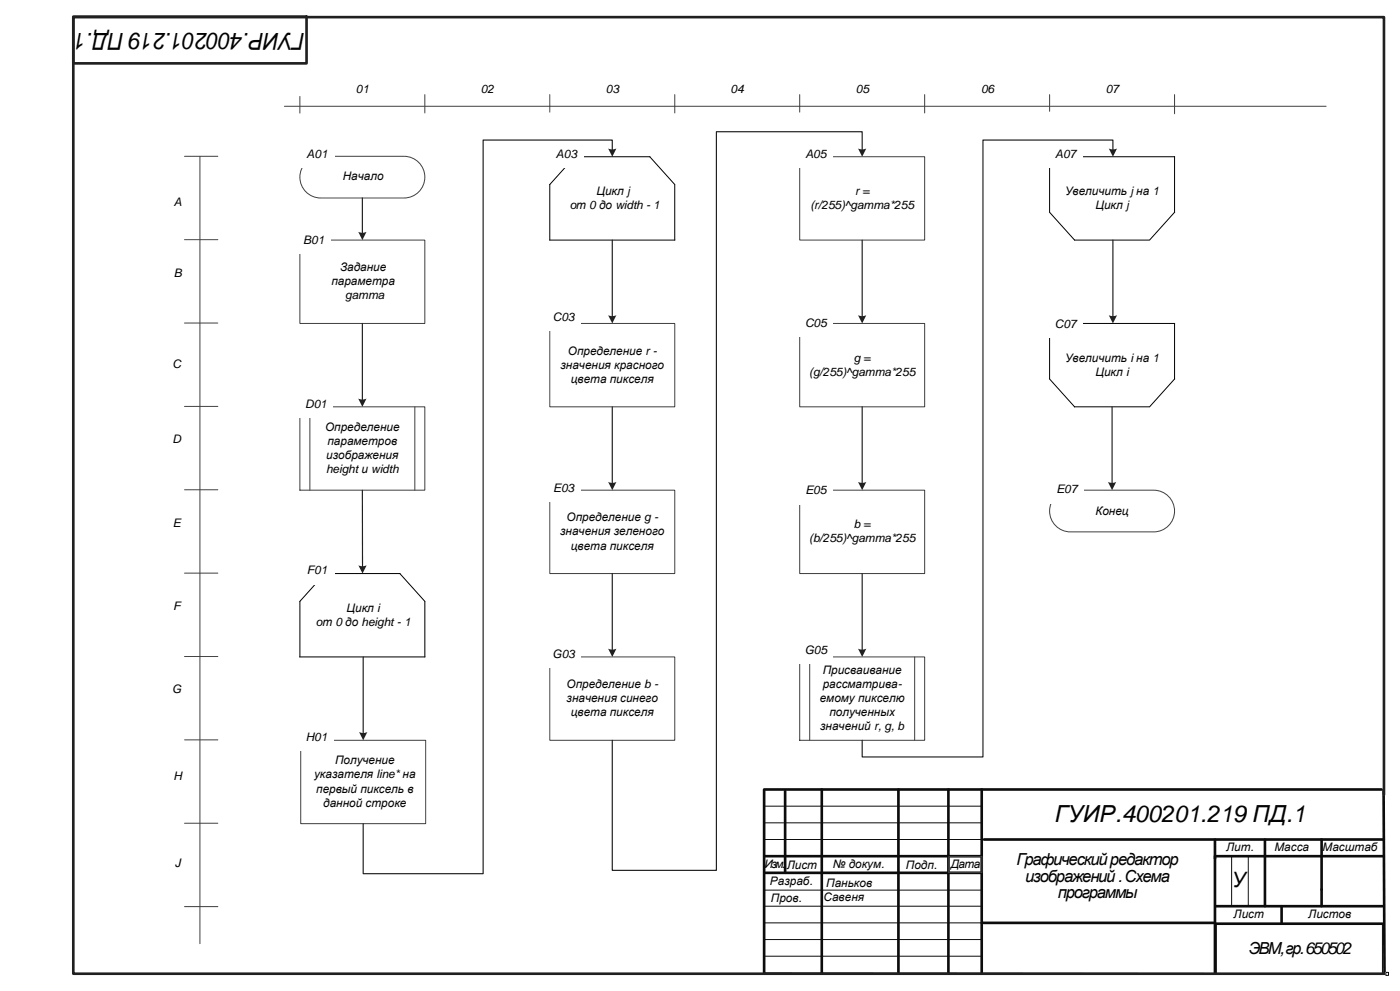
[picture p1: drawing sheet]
<svg xmlns="http://www.w3.org/2000/svg" width="420mm" height="297mm" viewBox="0 0 420 297" stroke-linecap="round" stroke-linejoin="round" font-family="sans-serif">
<path d="M90 72h37.5v25h-37.5z" fill="none" stroke="#404040" stroke-width=".3"/>
<path d="M165 197h37.5v25h-37.5z" fill-rule="evenodd" fill="#fff"/>
<path d="M165 197h37.5v25h-37.5z" fill="none" stroke="#404040" stroke-width=".3"/>
<path d="M165 147h37.5v25h-37.5z" fill-rule="evenodd" fill="#fff"/>
<path d="M165 147h37.5v25h-37.5z" fill="none" stroke="#404040" stroke-width=".3"/>
<path d="M165 97h37.5v25h-37.5z" fill-rule="evenodd" fill="#fff"/>
<path d="M165 97h37.5v25h-37.5z" fill="none" stroke="#404040" stroke-width=".3"/>
<path d="M90.3 222h37.5v25h-37.5z" fill-rule="evenodd" fill="#fff"/>
<g fill="none" stroke="#404040" stroke-width=".3">
<path d="M85.4 31.9h312.6M90 28.9v5M127.5 28.4v5.5M165 28.4v5.2M202.5 28.4v5.5M240 28.4v5.2M277.5 28.4v5.5M315 28.4v5M352.5 28.4v5.7M55.4 46.9h10M60 46.9v236.1M55.4 71.9h10"/>
<path d="M55.4 96.9h10M55.4 121.9h10M55.4 146.9h10M55.4 171.9h10M55.4 196.9h10M55.4 221.9h10M90.3 222h37.5v25h-37.5zM284.7 256.9h10v4.7h-10z"/>
</g>
<g fill="none" stroke="#0c0c0c" stroke-width=".79">
<path d="M229.3 236.7v55.1M229.6 236.7h185M235.6 237.3v24.5M246.6 236.7v55.1M269.6 236.7v55.1M284.6 236.7v55.1M294.6 236.7v55.1M415.2 237l.3 55M229.6 256.8h65M295.3 251.7h120M364.6 251.7v40.1M365 256.8h50"/>
<path d="M379.6 251.7v20.1M396.6 251.7v20.1M229.6 261.8h65M294.6 276.7h70M365 271.8h50M365 277h49.9M384.6 271.8v4.9"/>
</g>
<path d="M229.6 241.8h65M229.6 246.8h65M229.6 251.7h65M369.6 256.8v15M374.6 256.8v15M229.3 266.9h65M229.6 271.8h65M229.6 276.7h65M365 277h49.9v15h-49.9zM229.3 291.8l184.9 .2M229.6 281.7h65M229.6 286.8h65" fill="none" stroke="#0c0c0c" stroke-width=".3"/>
<path d="M22 5h70v14h-70zM415.3 238.3v-233.2h-393.3v286.9h394" fill="none" stroke="#202020" stroke-width=".79"/>
<path d="M415.9 291.6h.9v1h-.9z" fill-rule="evenodd" fill="#fff"/>
<path d="M415.9 291.6h.8v.9h-.8z" fill="none" stroke="#0c0c0c" stroke-width=".3"/>
<path d="M91.8 48.7a6.2 6.2 0 0 1 4.4-1.8h25a6.3 6.3 0 0 1 6.3 6.2 6.3 6.3 0 0 1-6.3 6.3h-25a6.3 6.3 0 0 1-5.7-3.9 6.3 6.3 0 0 1 1.3-6.8z" fill-rule="evenodd" fill="#fff"/>
<path d="M91.8 48.7a6.2 6.2 0 0 1 4.4-1.8h25a6.3 6.3 0 0 1 6.3 6.2 6.3 6.3 0 0 1-6.3 6.3h-25a6.3 6.3 0 0 1-5.7-3.9 6.3 6.3 0 0 1 1.3-6.8z" fill="none" stroke="#404040" stroke-width=".3"/>
<path d="M97.5 172h22.5l7.5 8.3v16.7h-37.5v-16.7z" fill="none" stroke="#000" stroke-width=".3"/>
<path d="M90 122h37.5v25h-37.5z" fill-rule="evenodd" fill="#fff"/>
<path d="M90 122h37.5v25h-37.5zM93 122v25M124.5 122v25" fill="none" stroke="#404040" stroke-width=".3"/>
<path d="M108.8 147v23.1" fill="none" stroke="#202020" stroke-width=".35"/>
<path d="M107.6 169.5l.9 .3 1.5-.3-1.2 2.5z" fill-rule="evenodd" fill="#202020"/>
<path d="M55.4 246.9h10" fill="none" stroke="#404040" stroke-width=".3"/>
<path d="M109 197v23.1" fill="none" stroke="#202020" stroke-width=".35"/>
<path d="M107.8 219.5l1.5 .3 .9-.3-1.2 2.5z" fill-rule="evenodd" fill="#202020"/>
<path d="M183.8 45.1v-3.1h-38.8v220h-36v-15" fill="none" stroke="#202020" stroke-width=".35"/>
<path d="M182.5 44.5l1.5 .3 1-.3-1.2 2.5z" fill-rule="evenodd" fill="#202020"/>
<path d="M55.4 271.9h10" fill="none" stroke="#404040" stroke-width=".3"/>
<path d="M172.5 47h22.5l7.5 8.3v16.7h-37.5v-16.7z" fill="none" stroke="#000" stroke-width=".3"/>
<path d="M183.8 172v23.1" fill="none" stroke="#202020" stroke-width=".35"/>
<path d="M182.5 194.5l1.5 .3 1-.3-1.2 2.5z" fill-rule="evenodd" fill="#202020"/>
<path d="M183.8 122v23.1" fill="none" stroke="#202020" stroke-width=".35"/>
<path d="M182.5 144.5l1.5 .3 1-.3-1.2 2.5z" fill-rule="evenodd" fill="#202020"/>
<path d="M240 47h37.5v25h-37.5z" fill-rule="evenodd" fill="#fff"/>
<path d="M240 47h37.5v25h-37.5z" fill="none" stroke="#404040" stroke-width=".3"/>
<path d="M240 97h37.5v25h-37.5z" fill-rule="evenodd" fill="#fff"/>
<path d="M240 97h37.5v25h-37.5z" fill="none" stroke="#404040" stroke-width=".3"/>
<path d="M240 147h37.5v25h-37.5z" fill-rule="evenodd" fill="#fff"/>
<path d="M240 147h37.5v25h-37.5z" fill="none" stroke="#404040" stroke-width=".3"/>
<path d="M240 197h37.5v25h-37.5z" fill-rule="evenodd" fill="#fff"/>
<path d="M240 197h37.5v25h-37.5zM243 197v25M274.5 197v25" fill="none" stroke="#404040" stroke-width=".3"/>
<path d="M258.7 45.1v-5.6h-43.7v221.5h-31.2v-39" fill="none" stroke="#202020" stroke-width=".35"/>
<path d="M257.5 44.5l1.5 .3 1-.3-1.3 2.5z" fill-rule="evenodd" fill="#202020"/>
<path d="M315 47h37.5v16.7l-7.5 8.3h-22.5l-7.5-8.3zM315 97h37.5v16.7l-7.5 8.3h-22.5l-7.5-8.3z" fill="none" stroke="#000" stroke-width=".3"/>
<path d="M316.8 148.8a6.2 6.2 0 0 1 4.5-1.8h25a6.3 6.3 0 0 1 6.2 6.3 6.3 6.3 0 0 1-6.2 6.2h-25a6.3 6.3 0 0 1-5.8-3.9 6.3 6.3 0 0 1 1.3-6.8z" fill-rule="evenodd" fill="#fff"/>
<path d="M316.8 148.8a6.2 6.2 0 0 1 4.5-1.8h25a6.3 6.3 0 0 1 6.2 6.3 6.3 6.3 0 0 1-6.2 6.2h-25a6.3 6.3 0 0 1-5.8-3.9 6.3 6.3 0 0 1 1.3-6.8z" fill="none" stroke="#404040" stroke-width=".3"/>
<path d="M258.7 122v23.1" fill="none" stroke="#202020" stroke-width=".35"/>
<path d="M257.5 144.5l1.5 .3 1-.3-1.3 2.5z" fill-rule="evenodd" fill="#202020"/>
<path d="M258.7 172v23.1" fill="none" stroke="#202020" stroke-width=".35"/>
<path d="M257.5 194.5l1.5 .3 1-.3-1.3 2.5z" fill-rule="evenodd" fill="#202020"/>
<path d="M334 72v23.1" fill="none" stroke="#202020" stroke-width=".35"/>
<path d="M332.8 94.5l1.5 .3 .9-.3-1.2 2.5z" fill-rule="evenodd" fill="#202020"/>
<path d="M333.7 122v23.1" fill="none" stroke="#202020" stroke-width=".35"/>
<path d="M332.5 144.5l1.5 .3 1-.3-1.3 2.5z" fill-rule="evenodd" fill="#202020"/>
<path d="M334 45.1v-3.1h-39v185h-36.3v-5" fill="none" stroke="#202020" stroke-width=".35"/>
<path d="M332.8 44.5l1.5 .3 .9-.3-1.2 2.5z" fill-rule="evenodd" fill="#202020"/>
<path d="M183.8 72v23.1" fill="none" stroke="#202020" stroke-width=".35"/>
<path d="M182.5 94.5l1.5 .3 1-.3-1.2 2.5z" fill-rule="evenodd" fill="#202020"/>
<path d="M258.7 72v23.1" fill="none" stroke="#202020" stroke-width=".35"/>
<path d="M257.5 94.5l1.5 .3 1-.3-1.3 2.5z" fill-rule="evenodd" fill="#202020"/>
<path d="M108.8 59.4v10.7" fill="none" stroke="#202020" stroke-width=".35"/>
<path d="M107.5 69.5l1.5 .3 1-.3-1.2 2.5z" fill-rule="evenodd" fill="#202020"/>
<path d="M108.8 97v23.1" fill="none" stroke="#202020" stroke-width=".35"/>
<path d="M107.5 119.5l1.5 .3 1-.3-1.2 2.5z" fill-rule="evenodd" fill="#202020"/>
<g fill="#fff">
<path d="M90 43.7h10.3v6.6h-10.3z" fill-rule="evenodd"/>
<path d="M89 69.7h10.3v6.6h-10.3z" fill-rule="evenodd"/>
<path d="M89.7 118.7h10.3v6.6h-10.3z" fill-rule="evenodd"/>
<path d="M90 168.7h10.3v6.6h-10.3z" fill-rule="evenodd"/>
<path d="M89.8 218.7h10.4v6.6h-10.4z" fill-rule="evenodd"/>
<path d="M164.8 43.7h10.4v6.6h-10.4z" fill-rule="evenodd"/>
<path d="M164 92.8h10.3v6.6h-10.3z" fill-rule="evenodd"/>
<path d="M164 144h10.3v6.6h-10.3z" fill-rule="evenodd"/>
<path d="M164 193.7h10.3v6.6h-10.3z" fill-rule="evenodd"/>
<path d="M239.7 192.4h10.3v6.6h-10.3z" fill-rule="evenodd"/>
<path d="M239.7 144.7h10.3v6.6h-10.3z" fill-rule="evenodd"/>
<path d="M239.7 94.4h10.3v6.6h-10.3z" fill-rule="evenodd"/>
<path d="M239.7 43.7h10.3v6.6h-10.3z" fill-rule="evenodd"/>
<path d="M315 144.4h10.3v6.6h-10.3z" fill-rule="evenodd"/>
<path d="M314.7 94.7h10.3v6.6h-10.3z" fill-rule="evenodd"/>
<path d="M314.7 43.7h10.3v6.6h-10.3z" fill-rule="evenodd"/>
</g>
<text font-size="7.1" x="316.6" y="246.6">ГУИР.400201.219 ПД.1</text>
<text font-size="7" x="91.4" y="9.9" transform="rotate(-180 91.4 9.9)">ГУИР.400201.219 ПД.1</text>
<text font-size="6.3" x="369.7" y="265.9">У</text>
<g font-size="5">
<text x="305.1" y="259.5">Графическийредактор</text>
<text x="307.7" y="264.4">изображений.Схема</text>
<text x="317.5" y="269.4">программы</text>
<text x="374.8" y="286">ЭВМ,гр.650502</text>
</g>
<g font-size="3.5">
<text x="106.8" y="27.8">01</text>
<text x="144.3" y="27.9">02</text>
<text x="181.8" y="28">03</text>
<text x="219.2" y="28">04</text>
<text x="256.8" y="28">05</text>
<text x="294.4" y="28">06</text>
<text x="331.8" y="28">07</text>
<text x="92" y="47.3">A01</text>
<text x="166.9" y="47.3">A03</text>
<text x="241.7" y="47.3">A05</text>
<text x="316.7" y="47.3">A07</text>
<text x="102.9" y="54.1">Начало</text>
<text x="179" y="58.4">Цикл j</text>
<text x="256.6" y="58.4">r=</text>
<text x="319.7" y="58.4">Увеличить jна 1</text>
<text x="52.2" y="61.7">A</text>
<text x="171" y="62.7">oт 0 до width - 1</text>
<text x="243.2" y="62.7">(r/255)^gamma*255</text>
<text x="328.8" y="62.7">Цикл j</text>
<text x="91" y="73.3">B01</text>
<text x="52.2" y="83">B</text>
<text x="102" y="81.3">Задание</text>
<text x="99.5" y="85.6">параметра</text>
<text x="103.6" y="89.8">gamma</text>
<text x="165.9" y="96.4">C03</text>
<text x="241.6" y="98">C05</text>
<text x="316.6" y="98.3">C07</text>
<text x="170.4" y="106.3">Определение r-</text>
<text x="51.7" y="110.4">C</text>
<text x="168.2" y="110.6">значения красного</text>
<text x="242.8" y="112.7">(g/255)^gamma*255</text>
<text x="256.2" y="108.4">g =</text>
<text x="319.7" y="108.4">Увеличить i на 1</text>
<text x="328.8" y="112.7">Цикл i</text>
<text x="171.3" y="114.8">цвета пикселя</text>
<text x="91.6" y="122.3">D01</text>
<text x="97.6" y="129.2">Определение</text>
<text x="51.7" y="132.9">D</text>
<text x="97.9" y="137.7">изображения</text>
<text x="98.3" y="133.4">параметров</text>
<text x="97.9" y="141.9">height и width</text>
<text x="166" y="147.5">E03</text>
<text x="241.7" y="148.3">E05</text>
<text x="317" y="148">E07</text>
<text x="328.8" y="154.3">Конец</text>
<text x="51.8" y="157.9">E</text>
<text x="168.1" y="160.6">значения зеленого</text>
<text x="170" y="156.3">Определение g -</text>
<text x="256.2" y="158.4">b =</text>
<text x="171.3" y="164.8">цвета пикселя</text>
<text x="242.8" y="162.7">(b/255)^gamma*255</text>
<text x="92.1" y="172.3">F01</text>
<text x="51.9" y="182.9">F</text>
<text x="104" y="183.4">Цикл i</text>
<text x="94.8" y="187.7">oт 0 до height - 1</text>
<text x="165.8" y="197.3">G03</text>
<text x="241.5" y="196">G05</text>
<text x="246.9" y="202.1">Присваивание</text>
<text x="51.6" y="207.9">G</text>
<text x="170" y="206.3">Определение b -</text>
<text x="246.9" y="206.3">рассматрива-</text>
<text x="170" y="210.6">значения синего</text>
<text x="171.3" y="214.8">цвета пикселя</text>
<text x="246" y="210.6">емому пикселю</text>
<text x="248.9" y="214.8">полученных</text>
<text x="246.2" y="219">значений r, g, b</text>
<text x="91.8" y="222.3">H01</text>
<text x="94.3" y="233.4">указателя line* на</text>
<text x="100.5" y="229.2">Получение</text>
<text x="52.1" y="234">H</text>
<text x="94.9" y="237.7">первый пиксель в</text>
<text x="97" y="241.9">данной строке</text>
<text x="368" y="255.3">Лит.</text>
<text x="382.5" y="255.3">Масса</text>
<text x="396.9" y="255.3">Масштаб</text>
<text x="52.5" y="260">J</text>
<text x="229.5" y="260.4">Изм.</text>
<text x="236.1" y="260.5">Лист</text>
<text x="249.9" y="260.4">№ докум.</text>
<text x="271.9" y="260.5">Подп.</text>
<text x="285.4" y="260.4">Дата</text>
<text x="231.1" y="265.5">Разраб.</text>
<text x="248" y="265.9">Паньков</text>
<text x="231.3" y="270.5">Пров.</text>
<text x="247.2" y="270.1">Савеня</text>
<text x="370.2" y="275.3">Лист</text>
<text x="392.6" y="275.3">Листов</text>
</g>
</svg>
